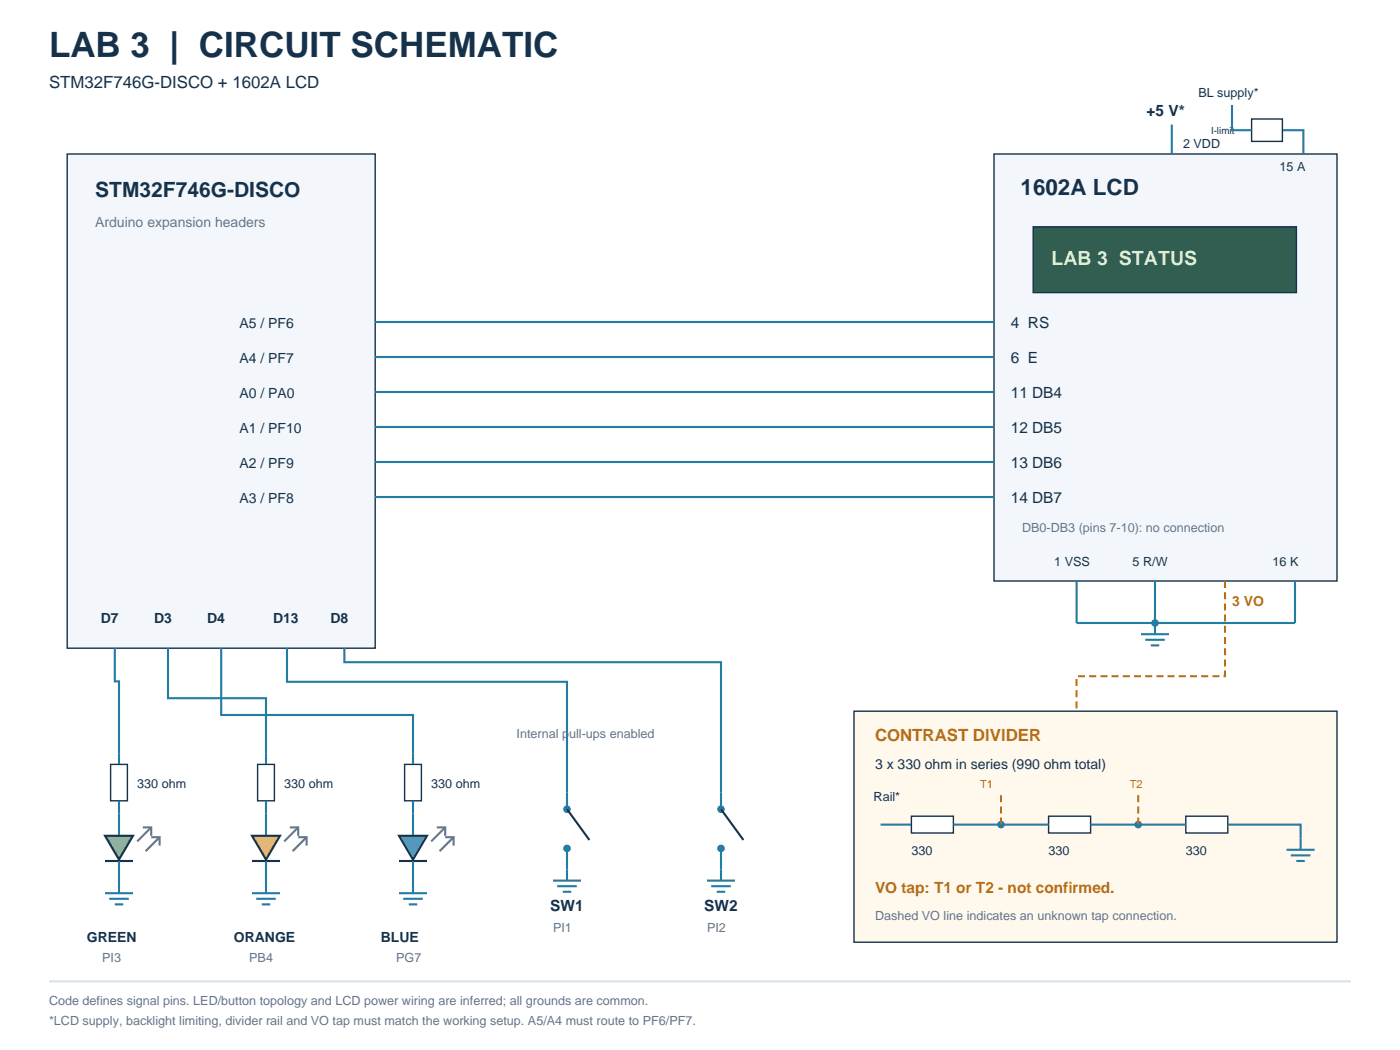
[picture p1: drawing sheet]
<svg xmlns="http://www.w3.org/2000/svg" width="353mm" height="265mm" viewBox="0 0 353 265" stroke-linecap="round" stroke-linejoin="round" font-family="sans-serif">
<g fill="#f3f7fb" stroke="#16324b" stroke-width=".35">
<path d="M16.9 38.8h77.6v124.5h-77.6z" fill-rule="evenodd"/>
<path d="M250.5 38.8h86.4v107.6h-86.4z" fill-rule="evenodd"/>
</g>
<path d="M260.3 57.2h66.4v16.5h-66.4z" fill-rule="evenodd" fill="#315e50" stroke="#16324b" stroke-width=".35"/>
<path d="M94.5 81.1h156M94.5 90h156M94.5 98.8h156M94.5 107.6h156M94.5 116.4h156M94.5 125.2h156M28.9 163.3v8.4h1.1v20.9" fill="none" stroke="#237ca4" stroke-width=".53"/>
<path d="M27.9 192.6h4.2v9.2h-4.2z" fill-rule="evenodd" fill="#fff" stroke="#16324b" stroke-width=".35"/>
<path d="M30 201.8v8.8" fill="none" stroke="#237ca4" stroke-width=".53"/>
<path d="M26.5 210.6h7l-3.5 6z" fill="#75b57a" stroke="#16324b" stroke-width=".53"/>
<path d="M26.5 217h7" fill="none" stroke="#16324b" stroke-width=".53"/>
<path d="M36 208.5h2.1v2.1M38.1 211h2.1v2.1M38.1 208.5l-3.5 3.5M40.2 211l-3.5 3.5" fill="none" stroke="#64748b" stroke-width=".53"/>
<path d="M42.3 163.3v12.6h24.7v16.7M30 217v8.1M26.5 225.1h7M27.5 226.5h5M28.9 227.9h2.1" fill="none" stroke="#237ca4" stroke-width=".53"/>
<path d="M64.9 192.6h4.2v9.2h-4.2z" fill-rule="evenodd" fill="#fff" stroke="#16324b" stroke-width=".35"/>
<path d="M67 201.8v8.8" fill="none" stroke="#237ca4" stroke-width=".53"/>
<path d="M63.5 210.6h7.1l-3.6 6z" fill="#efad4a" stroke="#16324b" stroke-width=".53"/>
<path d="M63.5 217h7.1" fill="none" stroke="#16324b" stroke-width=".53"/>
<path d="M73 208.5h2.1v2.1M75.1 211h2.2v2.1M75.1 208.5l-3.5 3.5M77.3 211l-3.6 3.5" fill="none" stroke="#64748b" stroke-width=".53"/>
<path d="M55.7 163.3v16.9h48.4v12.4M67 217v8.1M63.5 225.1h7.1M64.6 226.5h4.9M66 227.9h2.1" fill="none" stroke="#237ca4" stroke-width=".53"/>
<path d="M102 192.6h4.2v9.2h-4.2z" fill-rule="evenodd" fill="#fff" stroke="#16324b" stroke-width=".35"/>
<path d="M104.1 201.8v8.8" fill="none" stroke="#237ca4" stroke-width=".53"/>
<path d="M100.5 210.6h7.1l-3.5 6z" fill="#6dabe0" stroke="#16324b" stroke-width=".53"/>
<path d="M100.5 217h7.1" fill="none" stroke="#16324b" stroke-width=".53"/>
<path d="M110.1 208.5h2.1v2.1M112.2 211h2.1v2.1M112.2 208.5l-3.5 3.5M114.3 211l-3.5 3.5" fill="none" stroke="#64748b" stroke-width=".53"/>
<path d="M72.3 163.3v8.5h70.6v32.1M104.1 217v8.1M100.5 225.1h7.1M101.6 226.5h4.9M103 227.9h2.1" fill="none" stroke="#237ca4" stroke-width=".53"/>
<g fill="#237ca4">
<circle cx="142.9" cy="203.9" r=".95"/>
<circle cx="142.9" cy="213.8" r=".95"/>
</g>
<path d="M142.9 203.9l5.6 7.8" fill="none" stroke="#16324b" stroke-width=".53"/>
<path d="M86.8 163.3v3.6h94.9v37M142.9 213.8v8.1M139.3 221.9h7.1M140.4 223.3h4.9M141.8 224.7h2.1" fill="none" stroke="#237ca4" stroke-width=".53"/>
<g fill="#237ca4">
<circle cx="181.7" cy="203.9" r=".95"/>
<circle cx="181.7" cy="213.8" r=".95"/>
</g>
<path d="M181.7 203.9l5.6 7.8" fill="none" stroke="#16324b" stroke-width=".53"/>
<path d="M295.3 31.4v7.4M271.3 146.4v10.6h55v-10.6M291 146.4v10.6M181.7 213.8v8.1M178.2 221.9h7M179.2 223.3h4.9M180.6 224.7h2.1" fill="none" stroke="#237ca4" stroke-width=".53"/>
<circle cx="291" cy="157" r=".95" fill="#237ca4"/>
<path d="M323.1 32.8h5.3v6M287.5 159.8h7.1M291 157v2.8M288.6 161.2h4.9M290 162.6h2.1" fill="none" stroke="#237ca4" stroke-width=".53"/>
<path d="M315.4 30h7.7v5.6h-7.7z" fill-rule="evenodd" fill="#fff" stroke="#16324b" stroke-width=".35"/>
<path d="M310.4 26.5v6.3h5" fill="none" stroke="#237ca4" stroke-width=".53"/>
<path d="M308.7 146.4v24h-37.4v8.8" fill="none" stroke="#b76e16" stroke-width=".53" stroke-dasharray="1.8 1.1" stroke-linecap="butt"/>
<path d="M215.2 179.2h121.7v58.2h-121.7z" fill-rule="evenodd" fill="#fff9ed" stroke="#16324b" stroke-width=".35"/>
<path d="M221.9 207.8h7.8" fill="none" stroke="#237ca4" stroke-width=".53"/>
<g fill="#fff" stroke="#16324b" stroke-width=".35">
<path d="M229.7 205.7h10.5v4.2h-10.5z" fill-rule="evenodd"/>
<path d="M264.2 205.7h10.6v4.2h-10.6z" fill-rule="evenodd"/>
<path d="M298.8 205.7h10.6v4.2h-10.6z" fill-rule="evenodd"/>
</g>
<path d="M240.2 207.8h24M274.8 207.8h24M309.4 207.8h18.3v3.5" fill="none" stroke="#237ca4" stroke-width=".53"/>
<g fill="#237ca4">
<circle cx="252.2" cy="207.8" r=".95"/>
<circle cx="286.8" cy="207.8" r=".95"/>
</g>
<path d="M324.2 214.1h7.1M325.3 215.5h4.9M326.7 217h2.1M327.7 211.3v2.8" fill="none" stroke="#237ca4" stroke-width=".53"/>
<path d="M252.2 207.8v-8.1M286.8 207.8v-8.1" fill="none" stroke="#b76e16" stroke-width=".53" stroke-dasharray="1.8 1.1" stroke-linecap="butt"/>
<path d="M12.3 247.3h328.1" fill="none" stroke="#d7e1ea" stroke-width=".53"/>
<text font-size="8.8" fill="#16324b" x="12.3" y="14.5">LAB 3 | CIRCUIT SCHEMATIC</text>
<text font-size="5.6" fill="#16324b" x="257.2" y="49">1602A LCD</text>
<text font-size="5.3" fill="#16324b" x="24" y="49.7">STM32F746G-DISCO</text>
<text font-size="4.9" fill="#dbf4c0" x="264.9" y="66.7">LAB 3 STATUS</text>
<text font-size="4.2" fill="#16324b" x="12.3" y="22.2">STM32F746G-DISCO + 1602A LCD</text>
<text font-size="4.2" fill="#b76e16" x="220.5" y="186.6">CONTRAST DIVIDER</text>
<g font-size="3.9" fill="#16324b">
<text x="288.9" y="29.3">+5 V*</text>
<text x="254.7" y="82.6">4 RS</text>
<text x="254.7" y="91.4">6 E</text>
<text x="254.7" y="100.2">11 DB4</text>
<text x="254.7" y="109">12 DB5</text>
<text x="254.7" y="117.8">13 DB6</text>
<text x="254.7" y="126.6">14 DB7</text>
<text x="138.6" y="229.7">SW1</text>
<text x="177.4" y="229.7">SW2</text>
</g>
<text font-size="3.9" fill="#b76e16" x="220.5" y="225.1">VO tap: T1 or T2 - not confirmed.</text>
<text font-size="3.5" fill="#64748b" x="24" y="57.2">Arduino expansion headers</text>
<g font-size="3.5" fill="#16324b">
<text x="60.3" y="82.6">A5 / PF6</text>
<text x="60.3" y="91.4">A4 / PF7</text>
<text x="60.3" y="100.2">A0 / PA0</text>
<text x="60.3" y="109">A1 / PF10</text>
<text x="60.3" y="117.8">A2 / PF9</text>
<text x="60.3" y="126.6">A3 / PF8</text>
<text x="25.4" y="157">D7</text>
<text x="38.8" y="157">D3</text>
<text x="52.2" y="157">D4</text>
<text x="68.8" y="157">D13</text>
<text x="83.3" y="157">D8</text>
<text x="220.5" y="193.7">3 x 330 ohm in series (990 ohm total)</text>
<text x="21.9" y="237.4">GREEN</text>
<text x="58.9" y="237.4">ORANGE</text>
<text x="96" y="237.4">BLUE</text>
</g>
<text font-size="3.5" fill="#b76e16" x="310.4" y="152.8">3 VO</text>
<g font-size="3.2" fill="#16324b">
<text x="302" y="24.3">BL supply*</text>
<text x="298.1" y="37.4">2 VDD</text>
<text x="322.4" y="43">15 A</text>
<text x="265.6" y="142.5">1 VSS</text>
<text x="285.4" y="142.5">5 R/W</text>
<text x="320.7" y="142.5">16 K</text>
<text x="34.6" y="198.6">330 ohm</text>
<text x="71.6" y="198.6">330 ohm</text>
<text x="108.7" y="198.6">330 ohm</text>
<text x="220.1" y="201.8">Rail*</text>
<text x="229.7" y="215.5">330</text>
<text x="264.2" y="215.5">330</text>
<text x="298.8" y="215.5">330</text>
</g>
<g font-size="3.2" fill="#64748b">
<text x="257.5" y="134.1">DB0-DB3 (pins 7-10): no connection</text>
<text x="130.2" y="185.9">Internal pull-ups enabled</text>
<text x="220.5" y="231.8">Dashed VO line indicates an unknown tap connection.</text>
<text x="139.3" y="234.9">PI1</text>
<text x="178.2" y="234.9">PI2</text>
<text x="25.8" y="242.4">PI3</text>
<text x="62.8" y="242.4">PB4</text>
<text x="99.8" y="242.4">PG7</text>
<text x="12.3" y="253.3">Code defines signal pins. LED/button topology and LCD power wiring are inferred; all grounds are common.</text>
<text x="12.3" y="258.2">*LCD supply, backlight limiting, divider rail and VO tap must match the working setup. A5/A4 must route to PF6/PF7.</text>
</g>
<g font-size="2.8" fill="#b76e16">
<text x="246.9" y="198.6">T1</text>
<text x="284.7" y="198.6">T2</text>
</g>
<text font-size="2.5" fill="#16324b" x="305.2" y="33.9">I-limit</text>
</svg>
